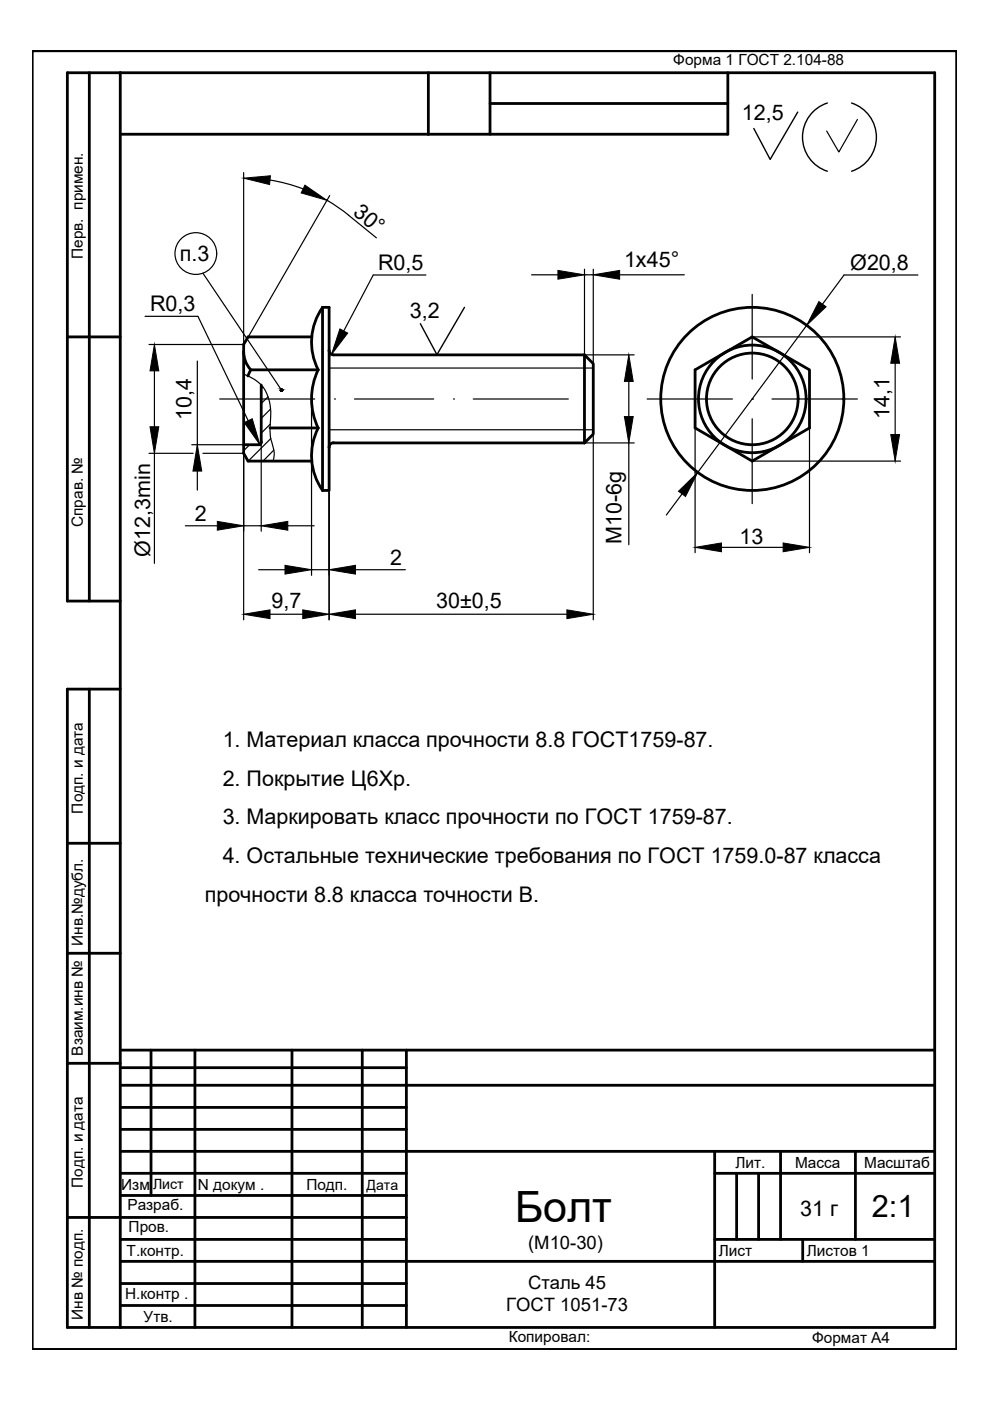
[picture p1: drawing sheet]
<svg xmlns="http://www.w3.org/2000/svg" width="210mm" height="297mm" viewBox="0 0 210 297" stroke-linecap="round" stroke-linejoin="round" font-family="sans-serif">
<!-- layer: 0 -->
<g fill="none" stroke="#000" stroke-width=".59">
<path d="M18.9 15.4v112M25.5 15.4v266M90.8 15.4v13.1M103.9 15.4v13.1h-13.1M154.3 15.4v13.1h-50.4M25.5 28.5h65.3M103.9 21.9h50.4M14.3 71.4h11.2M25.5 127.4h-11.2v-112h183.9v266h-183.9v-135.3h11.2M18.9 146.1v135.3M14.3 178.8h11.2M14.3 202.1h11.2"/>
<path d="M14.3 225.4h11.2M25.5 230.1h172.7M25.5 222.6h172.7M25.5 234.8h60.7M25.5 239.5h60.7M25.5 226.4h60.7M32 222.6v30.9M41.3 222.6v58.8M61.9 222.6v58.8M76.8 222.6v58.8M86.2 222.6v58.8M14.3 258.1h71.9"/>
<path d="M25.5 244.1h172.7M25.5 248.8h60.7M25.5 253.5h60.7M151.5 248.8h46.7M151.5 244.1v37.3M156.2 248.8v14M160.8 248.8v14M165.5 244.1v18.7M181.4 244.1v18.7M25.5 267.4h172.7M25.5 272.1h60.7M25.5 276.8h60.7"/>
<path d="M25.5 262.8h60.7M151.5 262.8h46.7M170.2 262.8v4.6"/>
</g>
<g fill="none" stroke="#000" stroke-width=".25">
<path d="M51.7 36.6v36.4h-20.1M57.3 38.2l3.9 .8 3.1 1.1M181.8 25.3l-3.9 6.9-2.6-4.4M43 57.9l16.7 24.8M69.3 42.5l3.5 2.3 7 5.6M69.9 41.5l-17.3 29.9M90.3 58.3h-11.2l-6.2 11.9M112.7 58.3h5.6M123.9 57.1v20.9M123.9 58.3h1.9M125.8 57.1v20.9M131.4 58.3h13.7"/>
<path d="M194.6 58.3h-15.6l-4.6 6.2M30.7 67.1h11.3l10.6 22.1M32.7 78.6v11.9M41.8 76.6v27.3M51.7 79.3a7.9 7.9 0 0 1 5.7 8l-.2 4 .1 1.3 .4 1.3a5.7 5.7 0 0 1 .2 3.9M114.6 75.2h19.9M159.5 71.4h31.4M171 69l-23.1 31.2M189.8 77v15.1M31.6 96.1h9.4M32.7 96.1v23.3M40.7 94.3h11"/>
<path d="M43 96.1h8.7M51.7 84.6v46.8M55.4 89.3v23.3M66.1 84.6v37.4M69.8 84.6v46.8M114.6 93.9h19.9M125.8 92v39.4M133.3 80.9v7.4M133.3 93.9v21.6M147.4 90.7v26.5M159.5 97.8h31.4M171.6 90.7v26.5"/>
<path d="M39.3 111.5h6.8M51.7 111.5h3.7M61 111.5h5.6M144.6 104.7l-3.3 4.5M153 116h13M54.8 120.8h5.6M57.2 130.2h7M66.1 120.8h3.7M75.4 120.8h10.6M75.4 130.2h44.8"/>
<circle cx="41.5" cy="53.8" r="4.4"/>
</g>
<g fill="#000" stroke="#000" stroke-width=".21">
<path d="M51.7 37.8l5.6-.5-.1 1.8zM64.7 39.3l4.6 3.2-5.4-1.6zM118.3 57.3l5.6 1-5.6 .9zM125.8 58.3l5.6-1v1.9zM32.7 73l1 5.6h-1.9zM72.1 69.7l1.6 .9-3.4 4.6zM173.6 63.9l1.5 1.1-4.1 4zM189.8 71.4l.9 5.6h-1.8zM31.8 90.5h1.9l-1 5.6zM41.8 94.3l1 5.6h-1.9zM51.8 89.6l1.7-.8 1.6 5.4zM133.3 75.2l1 5.7h-1.9z"/>
<path d="M132.4 88.3h1.9l-1 5.6zM188.9 92.1h1.8l-.9 5.7zM46.1 110.5l5.6 1-5.6 .9zM60.4 119.9l5.7 .9-5.7 .9zM55.4 111.5l5.6-1v1.9zM69.8 120.8l5.6-.9v1.8zM143.9 104.2l4-4-2.6 5.1zM147.4 116l5.6-.9v1.9zM166 115.1l5.6 .9-5.6 1zM51.7 130.2l5.5-.9v1.9zM64.2 129.3l5.6 .9-5.6 1zM69.8 130.2l5.6-.9v1.9z"/>
<path d="M120.2 129.3l5.6 .9-5.6 1z"/>
</g>
<path d="M6.8 10.8h196v275.3h-196z" fill="none" stroke="#7fff7f" stroke-width=".25"/>
<path d="M169.1 23.8l-5.8 10-3.5-6.6M175.4 21.8a7.6 7.6 0 0 0-5.2 7.3 7.6 7.6 0 0 0 5.2 7.2M180.6 21.8a7.6 7.6 0 0 1 5.2 7.3 7.6 7.6 0 0 1-5.2 7.2M98.5 65.2l-5.9 10-3.5-6.6" fill="none" stroke="#000" stroke-width=".3"/>
<g fill="none" stroke="#000" stroke-width=".59">
<path d="M51.7 74.5l.1 1.2 .4 1.2 1 1.5M53.1 78.4h14.4M53.2 78.4l-.6 1.3M66.1 71.4h-13.5l-.9 1.6v23.1l.9 1.7h13.5M67.5 78.4a14.2 14.2 0 0 0 0 12.3M68.4 65.2h1.4v29.6M68.4 65.2v38.8M68.4 65.2a12.8 12.8 0 0 0-.9 13.2M69.8 74.3a.95 .95 0 0 0 .9 .9h53.2M123.9 75.2l1.9 1.9v14.9l-1.9 1.9M123.9 75.2v18.7M147.4 78.4l12.1-7 12.1 7v12.3l-12.1 7.1-12.1-7.1z"/>
<path d="M55.4 81.6v12.1M55.4 93.7l-.3 .5-.2 .1h-3.2M57.2 90.7h10.3M67.5 90.7a12.8 12.8 0 0 0 .9 13.3M69.8 94.8v9.2h-1.4M70.7 93.9h53.2M70.7 93.9a.95 .95 0 0 0-.9 .9"/>
<circle cx="159.5" cy="84.6" r="19.4"/>
<circle cx="159.5" cy="84.6" r="11.4"/>
<circle cx="159.5" cy="84.6" r="9.7"/>
</g>
<path d="M69.8 78h56M159.5 62.4v18M46.6 84.6h20.1M69.8 91.1h56M70.9 84.6h.1M75.2 84.6h16.8M96.2 84.6h.1M100.3 84.6h20.2M137.2 84.6h18.1M159.5 84.6h.1M159.5 88.8v18M163.7 84.6h18.1" fill="none" stroke="#000" stroke-width=".25"/>
<g fill="none" stroke="#000" stroke-width=".25">
<path d="M52.9 94.3l-1.2 1.3M55.7 82.1l-.3 .3M56.8 84.1l-1.4 1.4M57.3 89.9l-1.9 1.9M57.4 86.7l-2 2M57.4 93l-4.8 4.8M58.1 95.4l-2.3 2.4"/>
<circle cx="59.7" cy="82.7" r=".23"/>
</g>
<g fill="#000" stroke="#000" stroke-width=".21">
<path d="M59.6 82.5h.1zM59.6 82.9h.1z"/>
<path d="M59.6 82.5h.2zM59.6 82.5h.2z"/>
<path d="M59.6 82.5h.2zM59.5 82.5h.3z"/>
<path d="M59.6 82.9h.2zM59.6 82.9h.1z"/>
<path d="M59.5 82.5l.4 .1zM59.5 82.6h.4z"/>
<path d="M59.5 82.9h.3zM59.5 82.9h.3z"/>
<path d="M59.5 82.6h.4zM59.5 82.6h.4z"/>
<path d="M59.5 82.6h.4zM59.5 82.6h.4z"/>
<path d="M59.5 82.9h.4zM59.5 82.9h.3z"/>
<path d="M59.5 82.6l.4 .1zM59.5 82.6l.4 .1z"/>
<path d="M59.5 82.7h.4zM59.5 82.7h.4z"/>
<path d="M59.5 82.7l.4 .1zM59.5 82.7l.4 .1z"/>
<path d="M59.5 82.8h.4zM59.5 82.8h.4z"/>
<path d="M59.5 82.8h.4zM59.5 82.8l.4 .1zM59.5 82.9h.4zM59.5 82.9h.4z"/>
</g>
<path d="M6.8 10.8h196v275.3h-196z" fill="none" stroke="#000" stroke-width=".59"/>
<text font-size="9.1" x="109.2" y="259">Болт</text>
<text font-size="6.5" x="184.8" y="258.1">2:1</text>
<g font-size="4.6">
<text x="157.3" y="25.5">12,5</text>
<text x="74.6" y="45.4" transform="rotate(39 74.6 45.4)">30°</text>
<text x="38.2" y="55.3">п.3</text>
<text x="80.2" y="57.2">R0,5</text>
<text x="132.3" y="56.7">1x45°</text>
<text x="180.3" y="57.2">Ø20,8</text>
<text x="31.8" y="66">R0,3</text>
<text x="86.9" y="67.4">3,2</text>
<text x="40.6" y="89" transform="rotate(-90 40.6 89)">10,4</text>
<text x="188.6" y="88.9" transform="rotate(-90 188.6 88.9)">14,1</text>
<text x="41.3" y="110.5">2</text>
<text x="31.8" y="118" transform="rotate(-90 31.8 118)">Ø12,3min</text>
<text x="82.7" y="119.9">2</text>
<text x="131.8" y="115.3" transform="rotate(-90 131.8 115.3)">M10-6g</text>
<text x="156.8" y="115.4">13</text>
<text x="57.5" y="129">9,7</text>
<text x="92.5" y="129">30±0,5</text>
<text x="47.2" y="158.3">1. Материал класса прочности 8.8 ГОСТ1759-87.</text>
<text x="47.2" y="166.6">2. Покрытие Ц6Хр.</text>
<text x="47.2" y="174.8">3. Маркировать класс прочности по ГОСТ 1759-87.</text>
<text x="47.2" y="183.1">4. Остальные технические требования по ГОСТ 1759.0-87 класса</text>
<text x="43.4" y="191.3">прочности 8.8 класса точности В.</text>
<text x="169.6" y="257.8">31 г</text>
</g>
<g font-size="3.9">
<text x="112" y="264.9">(М10-30)</text>
<text x="112" y="273.2">Сталь 45</text>
<text x="107.3" y="277.9">ГОСТ 1051-73</text>
</g>
<g font-size="3.3">
<text x="142.8" y="13.9">Форма 1 ГОСТ 2.104-88</text>
<text x="17.5" y="54.9" transform="rotate(-90 17.5 54.9)">Перв. примен.</text>
<text x="17.6" y="111.7" transform="rotate(-90 17.6 111.7)">Справ. №</text>
<text x="17.5" y="172.5" transform="rotate(-90 17.5 172.5)">Подп. и дата</text>
<text x="17.6" y="200.5" transform="rotate(-90 17.6 200.5)">Инв.№дубл.</text>
<text x="17.5" y="223.8" transform="rotate(-90 17.5 223.8)">Взаим.инв №</text>
<text x="17.5" y="251.9" transform="rotate(-90 17.5 251.9)">Подп. и дата</text>
<text x="155.9" y="247.6">Лит.</text>
<text x="168.6" y="247.6">Масса</text>
<text x="183.2" y="247.6">Масштаб</text>
<text x="25.7" y="252.3">Изм</text>
<text x="27" y="256.6">Разраб.</text>
<text x="42" y="252.3">N докум .</text>
<text x="65" y="252.3">Подп.</text>
<text x="27.3" y="261.3">Пров.</text>
<text x="26.9" y="266.3">Т.контр.</text>
<text x="152.4" y="266.2">Лист</text>
<text x="171.1" y="266.3">Листов 1</text>
<text x="26.5" y="275.3">Н.контр .</text>
<text x="17.5" y="279.8" transform="rotate(-90 17.5 279.8)">Инв № подп.</text>
<text x="30.5" y="280.3">Утв.</text>
<text x="107.9" y="284.6">Копировал:</text>
<text x="172.2" y="284.7">Формат А4</text>
</g>
<g font-size="3">
<text x="32.4" y="252.1">Лист</text>
<text x="77.7" y="252.4">Дата</text>
</g>
</svg>
